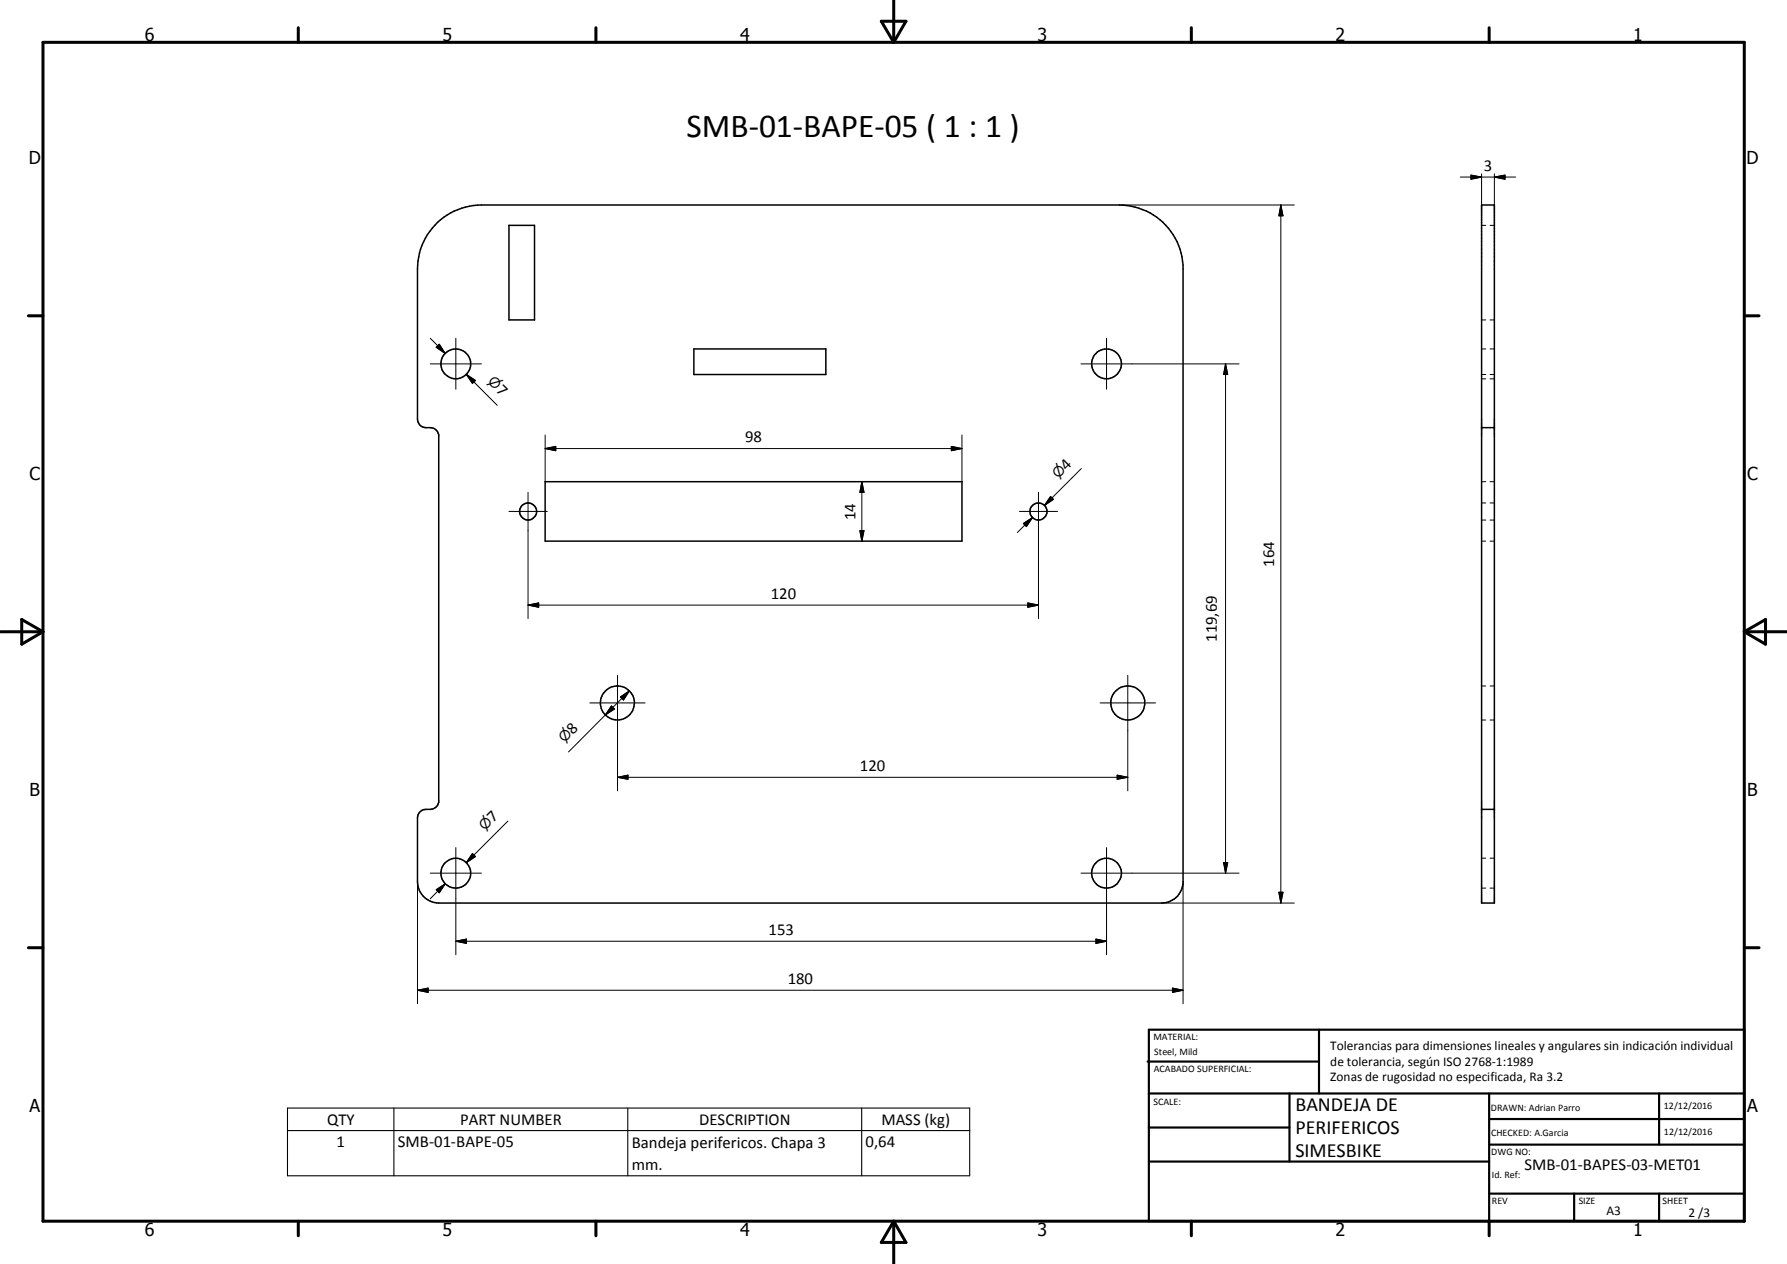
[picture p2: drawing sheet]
<svg xmlns="http://www.w3.org/2000/svg" width="420mm" height="297mm" viewBox="0 0 420 297" stroke-linecap="round" stroke-linejoin="round" font-family="sans-serif">
<g fill="none" stroke="#000" stroke-width=".35">
<path d="M102.9 52.2a15 15 0 0 1 10.3-4h150a15.1 15.1 0 0 1 15 14.1v145.4a5 5 0 0 1-5 4.5h-170a5 5 0 0 1-5-5v-15a2 2 0 0 1 1.9-2 2.38 2.38 0 0 0 3.1-1.6v-86.4a2.34 2.34 0 0 0-3.1-1.7 2 2 0 0 1-1.9-2v-35.3a15 15 0 0 1 4.7-11zM119.7 53h6v22.2h-6zM348.3 48.2h3.1v164h-3.1zM163.1 82h31.1v6h-31.1zM128.2 113.2h98v14h-98zM348.3 100.5h3.1M348.3 190.2h3.1"/>
<circle cx="107.2" cy="85.5" r="3.5"/>
<circle cx="260.2" cy="85.5" r="3.5"/>
<circle cx="124.2" cy="120.2" r="2.01"/>
<circle cx="244.2" cy="120.2" r="2.01"/>
<circle cx="145.2" cy="165.2" r="4"/>
<circle cx="265.2" cy="165.2" r="4"/>
<circle cx="107.2" cy="205.2" r="3.5"/>
<circle cx="260.2" cy="205.2" r="3.5"/>
</g>
<g fill="none" stroke="#000" stroke-width=".24">
<path d="M263.2 48.2h41.1M301.1 48.2l.6 2.5h-1zM301.1 48.2v164M343.4 41.6h13M345.9 41.1l2.4 .5-2.4 .5zM348.3 53h1M348.3 40.9v7.3M350.3 53h1.1M351.4 41.6l2.5-.5v1zM351.4 40.9v7.3M101.2 79.5l3.5 3.6M107.2 79.5v12"/>
<path d="M260.2 79.5v12M348.3 75.2h1M350.3 75.2h1.1M101.2 85.5h12M102.6 81.6l.7-.7 1.4 2.2zM103.3 80.9l1.4 2.2-2.1-1.5zM109.6 88l2.2 1.4-.7 .7zM109.6 88l7.3 7.2M254.2 85.5h37.1M288.2 85.5l.5 2.5h-1zM288.2 85.5v119.7M348.3 89h1"/>
<path d="M348.3 82h1M348.3 88h1M350.3 89h1.1M350.3 82h1.1M350.3 88h1.1M124.2 115.7v29.7M128.2 105.4l2.5-.5v1zM128.2 105.4h98M128.2 102.2v11M202.6 113.2l.5 2.5h-.9zM202.6 113.2v14M223.7 104.9l2.5 .5-2.5 .5z"/>
<path d="M226.2 102.2v11M244.2 115.7v29.7M247 116.7l.7 .6-2.1 1.5zM254.2 110.1l-8.6 8.7M348.3 113.2h1M348.3 118.2h1M350.3 113.2h1.1M350.3 118.2h1.1M119.7 120.2h9M202.2 124.7h.9l-.5 2.5zM239.7 120.2h9M240.6 123l2.2-1.4-1.5 2.1z"/>
<path d="M242.8 121.6l-3.6 3.5M348.3 127.2h1M348.3 122.2h1M350.3 127.2h1.1M350.3 122.2h1.1M124.2 142.2l2.4-.5v1zM124.2 142.2h120M145.2 158.7v27.1M241.7 141.7l2.5 .5-2.5 .5zM265.2 158.7v27.1M138.7 165.2h13M142.3 168l-8.6 8.7"/>
<path d="M143.8 165.9l.7 .7-2.2 1.4zM145.9 163.8l2.1-1.5-1.4 2.2zM148 162.3l-5.7 5.7M258.6 165.2h13.1M348.3 161.2h1M348.3 169.2h1M350.3 161.2h1.1M350.3 169.2h1.1M107.2 199.2v25.2M119.4 193l-9.8 9.7M145.2 182.7l2.4-.5v.9zM145.2 182.7h120"/>
<path d="M260.2 199.2v25.2M262.7 182.2l2.5 .5-2.5 .4zM98.2 207.2v28.7M101.2 205.2h12M102.6 209.1l2.1-1.4-1.4 2.1zM104.7 207.7l-3.5 3.5M111.1 200.6l.7 .7-2.2 1.4zM254.2 205.2h37.1M273.2 212.2h31.1M278.2 207.2v28.7M287.7 202.7h1l-.5 2.5zM300.7 209.7h1l-.6 2.5z"/>
<path d="M348.3 208.7h1M348.3 201.7h1M350.3 208.7h1.1M350.3 201.7h1.1M98.2 232.7l2.5-.5v1zM98.2 232.7h180M107.2 221.2l2.5-.5v1zM107.2 221.2h153M257.7 220.7l2.5 .5-2.5 .5zM275.7 232.2l2.5 .5-2.5 .5z"/>
</g>
<g fill="none" stroke="#000" stroke-width=".71">
<path d="M10.1 9.9h400v277.1h-400zM70.1 6.5v3.4M140.1 6.5v3.4M207.2 5h5.8l-2.9 4.9zM210.1 0v9.9M280.1 6.5v3.4M350.1 6.5v3.4M6.7 74.2h3.4M410.1 74.2h3.5M.1 148.5h10M5.1 145.6l5 2.9-5 2.9zM410.1 148.5h10"/>
<path d="M410.1 148.5l5-2.9v5.8zM6.7 222.7h3.4M410.1 222.7h3.5M70.1 287v3.4M140.1 287v3.4M210.1 287v10M210.1 287l2.9 5h-5.8zM280.1 287v3.4M350.1 287v3.4"/>
</g>
<g fill="none" stroke="#000" stroke-width=".51">
<path d="M269.8 249.5h40.3M270.1 242h140v45h-140zM270.1 257h140M303.2 257v16M310.1 242v15M350.1 257v30M390.1 257v12M270.1 265h33.1M270.1 273h80M350.1 269h60M350.1 263h60M350.1 280.5h60"/>
<path d="M370.1 280.5v6.5M390.1 280.5v6.5"/>
</g>
<path d="M67.6 260.4h160.4v15.9h-160.4zM67.6 265.7h160.4M92.6 260.4v15.9M147.6 260.4v15.9M202.6 260.4v15.9" fill="none" stroke="#000" stroke-width=".25"/>
<g fill="#000">
<path d="M301.1 48.2l.6 2.5h-1zM345.9 41.1l2.4 .5-2.4 .5zM351.4 41.6l2.5-.5v1zM103.3 80.9l1.4 2.2-2.1-1.5zM109.6 88l2.2 1.4-.7 .7zM288.2 85.5l.5 2.5h-1zM128.2 105.4l2.5-.5v1zM202.6 113.2l.5 2.5h-.9zM223.7 104.9l2.5 .5-2.5 .5zM247 116.7l.7 .6-2.1 1.5zM202.2 124.7h.9l-.5 2.5zM240.6 123l2.2-1.4-1.5 2.1z"/>
<path d="M124.2 142.2l2.4-.5v1zM241.7 141.7l2.5 .5-2.5 .5zM143.8 165.9l.7 .7-2.2 1.4zM145.9 163.8l2.1-1.5-1.4 2.2zM145.2 182.7l2.4-.5v.9zM262.7 182.2l2.5 .5-2.5 .4zM102.6 209.1l2.1-1.4-1.4 2.1zM111.1 200.6l.7 .7-2.2 1.4zM287.7 202.7h1l-.5 2.5zM300.7 209.7h1l-.6 2.5zM98.2 232.7l2.5-.5v1zM107.2 221.2l2.5-.5v1z"/>
<path d="M257.7 220.7l2.5 .5-2.5 .5zM275.7 232.2l2.5 .5-2.5 .5z"/>
</g>
<text font-size="7.9" x="161.4" y="32.1">SMB-01-BAPE-05 ( 1 : 1 )</text>
<g font-size="4.7">
<text x="304.6" y="261.1">BANDEJA DE</text>
<text x="304.6" y="266.5">PERIFERICOS</text>
<text x="304.6" y="271.9">SIMESBIKE</text>
</g>
<g font-size="4.2">
<text x="34" y="9.6">6</text>
<text x="104" y="9.6">5</text>
<text x="174" y="9.6">4</text>
<text x="244" y="9.6">3</text>
<text x="314" y="9.6">2</text>
<text x="384" y="9.6">1</text>
<text x="6.8" y="38.7">D</text>
<text x="410.6" y="38.7">D</text>
<text x="7" y="112.9">C</text>
<text x="410.8" y="112.9">C</text>
<text x="7" y="187.1">B</text>
<text x="410.8" y="187.1">B</text>
<text x="7" y="261.4">A</text>
<text x="410.8" y="261.4">A</text>
<text x="34" y="290.4">6</text>
<text x="104" y="290.4">5</text>
<text x="174" y="290.4">4</text>
<text x="244" y="290.4">3</text>
<text x="314" y="290.4">2</text>
<text x="384" y="290.4">1</text>
</g>
<g font-size="3.9">
<text x="348.9" y="40.1">3</text>
<text x="116.5" y="91.8" transform="rotate(45 116.5 91.8)">7</text>
<text x="175.2" y="103.9">98</text>
<text x="250.8" y="110.6" transform="rotate(-45 250.8 110.6)">4</text>
<text x="201.2" y="122.2" transform="rotate(-90 201.2 122.2)">14</text>
<text x="299.6" y="133.2" transform="rotate(-90 299.6 133.2)">164</text>
<text x="181.2" y="140.7">120</text>
<text x="286.1" y="150.8" transform="rotate(-90 286.1 150.8)">119,69</text>
<text x="134.7" y="172.6" transform="rotate(-45 134.7 172.6)">8</text>
<text x="202.2" y="181.1">120</text>
<text x="115.9" y="193.4" transform="rotate(-45 115.9 193.4)">7</text>
<text x="180.7" y="219.6">153</text>
<text x="185.2" y="231.1">180</text>
<text x="76.9" y="264.3">QTY</text>
<text x="79.2" y="269.6">1</text>
<text x="93.5" y="269.6">SMB-01-BAPE-05</text>
<text x="108.2" y="264.3">PART NUMBER</text>
<text x="148.5" y="269.7">Bandeja perifericos. Chapa 3</text>
<text x="164.4" y="264.3">DESCRIPTION</text>
<text x="203.5" y="269.6">0,64</text>
<text x="207.3" y="264.4">MASS (kg)</text>
<text x="148.5" y="275">mm.</text>
<text x="358.5" y="275">SMB-01-BAPES-03-MET01</text>
</g>
<g font-size="3.3">
<text x="114.5" y="89.8" transform="rotate(45 114.5 89.8)">⌀</text>
<text x="248.8" y="112.6" transform="rotate(-45 248.8 112.6)">⌀</text>
<text x="132.7" y="174.6" transform="rotate(-45 132.7 174.6)">⌀</text>
<text x="114" y="195.4" transform="rotate(-45 114 195.4)">⌀</text>
</g>
<g font-size="3.1">
<text x="312.7" y="246.8">Tolerancias para dimensiones lineales y angulares sin indicación individual</text>
<text x="312.7" y="250.4">de tolerancia, según ISO 2768-1:1989</text>
<text x="312.7" y="254">Zonas de rugosidad no especificada, Ra 3.2</text>
<text x="377.7" y="285.6">A3</text>
<text x="397" y="285.9">2 /3</text>
</g>
<g font-size="2.4">
<text x="271.2" y="244.4">MATERIAL:</text>
<text x="271.3" y="252">ACABADO SUPERFICIAL:</text>
<text x="271.4" y="247.9">Steel, Mild</text>
<text x="271.2" y="259.7">SCALE:</text>
<text x="350.6" y="261">DRAWN: Adrian Parro</text>
<text x="391.2" y="260.6">12/12/2016</text>
<text x="350.6" y="267">CHECKED: A.Garcia</text>
<text x="391.2" y="266.7">12/12/2016</text>
<text x="350.6" y="271.4">DWG NO:</text>
<text x="350.8" y="276.9">Id. Ref:</text>
<text x="350.8" y="282.8">REV</text>
<text x="371.2" y="282.9">SIZE</text>
<text x="390.9" y="282.9">SHEET</text>
</g>
</svg>
